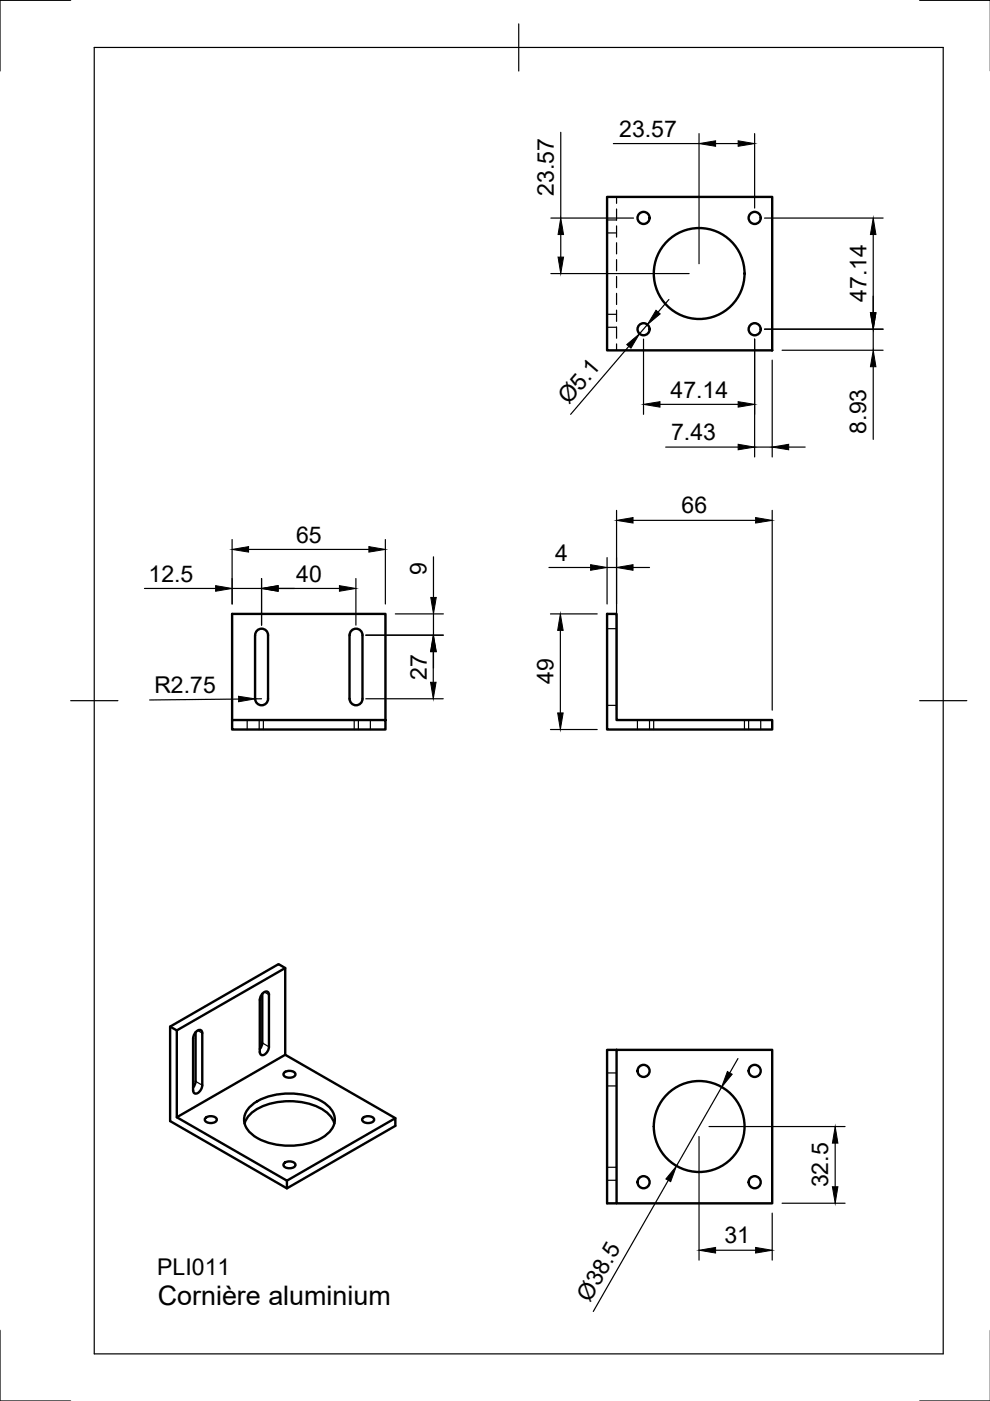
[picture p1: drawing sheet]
<svg xmlns="http://www.w3.org/2000/svg" width="210mm" height="297mm" viewBox="0 0 210 297" stroke-linecap="round" stroke-linejoin="round" font-family="sans-serif">
<!-- layer: Visible -->
<g fill="none" stroke="#000" stroke-width=".51">
<path d="M128.7 41.7h35v32.6h-35zM54.1 134.7v13.5M54.1 134.7a1.37 1.37 0 0 1 1.4-1.4 1.37 1.37 0 0 1 1.3 1.4M56.8 134.7v13.5a1.37 1.37 0 0 1-1.3 1.3 1.37 1.37 0 0 1-1.4-1.3M74.1 134.7v13.5a1.37 1.37 0 0 0 1.4 1.3 1.37 1.37 0 0 0 1.4-1.3v-13.5M74.1 134.7a1.37 1.37 0 0 1 1.4-1.4 1.37 1.37 0 0 1 1.4 1.4M128.7 130.2h2v22.5h33v2h-35zM49.2 152.7h32.5v2h-32.5zM49.2 152.7v-22.5h32.5v22.5M36.1 217.7l1.4 .8 23-13.3v18.4M37.5 218.5v18.4l23-13.3 23.3 13.5M41.5 218.8v10.5l-.2 .6-.4 .7"/>
<path d="M42.9 219v11.1l-.2 .7a1.42 1.42 0 0 1-1.5 1l-.2-.6M42.9 219l-.1-.3a.71 .71 0 0 0-1.2 0l-.5 .7-.1 .8M55.6 210.7v10.4l-.1 .7-.4 .6M55.8 210.6a.71 .71 0 0 1 1.2-.1v11.4l-.2 .8a1.42 1.42 0 0 1-1.4 1l-.3-.6v-11.1l.2-.8zM60.5 205.2l-1.4-.8-23 13.3v20l24.7 14.3 23-13.3v-1.6l-23 13.2-23.3-13.4M40.9 220.2v11M43.5 237.1a1.59 1.59 0 0 1 2.5 .3 1.48 1.48 0 0 1-2.6 0zM51.9 238.2a7.3 7.3 0 0 1 5.8-4.3 14.6 14.6 0 0 1 11.2 1.7 4.9 4.9 0 0 1 2 2.6M52.9 234.8a12.4 12.4 0 0 1 9.7-2.9 10.3 10.3 0 0 1 7.8 3.6 3.7 3.7 0 0 1-1.3 5.2 14.5 14.5 0 0 1-15.5 0 3.7 3.7 0 0 1-.7-5.9zM60.2 227.5a1.59 1.59 0 0 1 2.5 .3 1.48 1.48 0 0 1-2.6 0zM76.9 237.1a1.59 1.59 0 0 1 2.4 .3 1.48 1.48 0 0 1-2.5 0zM130.7 222.6h33v32.5h-33z"/>
<path d="M130.7 222.6h-2v32.5h2M60.2 246.7a1.59 1.59 0 0 1 2.5 .3 1.48 1.48 0 0 1-2.6 0zM60.8 250.3v1.7"/>
<circle cx="136.5" cy="46.2" r="1.28"/>
<circle cx="148.2" cy="58" r="9.6"/>
<circle cx="160" cy="46.2" r="1.28"/>
<circle cx="136.5" cy="69.8" r="1.28"/>
<circle cx="160" cy="69.8" r="1.28"/>
<circle cx="136.5" cy="227.1" r="1.28"/>
<circle cx="148.3" cy="238.8" r="9.6"/>
<circle cx="160" cy="227.1" r="1.28"/>
<circle cx="136.5" cy="250.7" r="1.28"/>
<circle cx="160" cy="250.7" r="1.28"/>
</g>
<!-- layer: Hidden -->
<g fill="none" stroke="#000" stroke-width=".25">
<path d="M128.7 49.4h2M128.7 46.6h2M130.7 41.7v1.4M130.7 44.3v2.4M130.7 47.9v2.4M130.7 51.5v2.3M130.7 55v2.4M130.7 58.6v2.4M128.7 69.4h2M128.7 66.6h2M130.7 62.2v2.4M130.7 65.8v2.3"/>
<path d="M130.7 69.3v2.4M130.7 72.9v1.4M128.7 133.3h2M52.4 152.7v2M54.9 152.7v2M55.8 152.7v2M75.1 152.7v2M76 152.7v2M78.5 152.7v2M128.7 149.5h2M135.1 152.7v2M137.7 152.7v2"/>
<path d="M138.6 152.7v2M157.8 152.7v2M158.7 152.7v2M161.3 152.7v2M128.7 227.5h2M128.7 230.2h2M128.7 247.5h2M128.7 250.2h2"/>
</g>
<!-- layer: Visible Narrow -->
<path d="M41.9 218.5l1 .5M56 210.3l1 .6M41.5 229.3l1.4 .8M55.6 221.1l1.4 .8" fill="none" stroke="#000" stroke-width=".25"/>
<!-- layer: Dimensions -->
<g fill="none" stroke="#000" stroke-width=".25">
<path d="M118.9 28.1v18.1M130 30.4h18.2M148.2 28.3v27.6M151.7 30.4h4.8M160 28.3v15.8M116.8 46.2h17.5M116.8 58h29.3M118.9 49.7v4.8M162.1 46.2h25.1M185.1 49.7v16.6M133.3 73.4l-12.3 14.4M136.4 71.9v15.9"/>
<path d="M137.3 68.8l-1.7 2M141.8 63.5l-2.3 2.7M160 71.9v25M162.1 69.8h25.1M163.7 76.4v20.5M165.8 74.3h21.4M185.1 69.8v4.5M185.1 77.8v15.4M139.9 85.7h16.6M141.1 94.8h15.4M160 94.8h3.7M167.2 94.8h3.5"/>
<path d="M49.2 114.4v13.7M52.7 116.5h25.5M81.7 114.4v13.7M91.9 118.1v8.6M128.7 118.2v9.9M130.7 108.2v42.4M134.2 110.3h26M163.7 108.2v42.4M30.6 124.8h15.1M49.2 124.8h6.3M55.5 122.7v9.9M59 124.8h13"/>
<path d="M75.5 122.7v9.9M77.6 134.7h16.4M83.8 130.2h10.2M91.9 138.2v6.5M91.9 130.2v4.5M91.9 138.2v3.5M116.4 120.3h8.8M116.7 130.2h9.9M118.8 133.7v17.5M128.7 120.3h2M134.2 120.3h3.5M50.6 148.2l-18.9 .2"/>
<path d="M55.5 148.2h-1.4M77.6 148.2h16.4M116.7 154.7h9.9M150.3 238.9h28.9M153 230.5l-9.6 16.7M156.5 224.4l-1.8 3.1M141.7 250.3l-15.9 27.8M148.2 241v26.2M163.7 257.2v10M165.8 255.1h13.4M177.1 242.4v9.2M151.7 265.1h8.5"/>
</g>
<g fill="#000" stroke="#000" stroke-width=".21">
<path d="M148.2 30.4l3.5-.5v1.1zM156.5 29.9l3.5 .5-3.5 .6zM118.3 54.5h1.2l-.6 3.5zM118.9 46.2l.6 3.5h-1.2zM185.1 46.2l.6 3.5h-1.1zM132.9 73.1l2.7-2.3-1.8 3zM139.1 65.8l.9 .8-2.7 2.2zM184.6 66.3h1.1l-.6 3.5zM185.1 74.3l.6 3.5h-1.1zM136.4 85.7l3.5-.5v1.1zM156.5 85.2l3.5 .5-3.5 .6zM156.5 94.2l3.5 .6-3.5 .6z"/>
<path d="M163.7 94.8l3.5-.6v1.2zM49.2 116.5l3.5-.6v1.2zM78.2 115.9l3.5 .6-3.5 .6zM125.2 119.7l3.5 .6-3.5 .6zM130.7 120.3l3.5-.6v1.2zM130.7 110.3l3.5-.6v1.2zM160.2 109.7l3.5 .6-3.5 .6zM45.7 124.2l3.5 .6-3.5 .6zM55.5 124.8l3.5-.6v1.2zM72 124.2l3.5 .6-3.5 .6zM91.9 134.7l.6 3.5h-1.2zM91.3 126.7h1.2l-.6 3.5z"/>
<path d="M118.8 130.2l.6 3.5h-1.2zM50.6 147.6l3.5 .6-3.5 .6zM91.3 144.7h1.2l-.6 3.5zM118.2 151.2h1.2l-.6 3.5zM154.2 227.2l1 .6-2.2 2.7zM143.4 247.2l-1.2 3.3-1-.5zM176.5 251.6h1.2l-.6 3.5zM177.1 238.9l.6 3.5h-1.2zM148.2 265.1l3.5-.6v1.2zM160.2 264.5l3.5 .6-3.5 .6z"/>
</g>
<!-- layer: Border -->
<path d="M15 .1h-15v15M20 10.1h180v276.9h-180zM110 5.1v10M195 .1h15M15 148.6h10M195 148.6h10M0 282.1v14.9h15M195 297h15" fill="none" stroke="#000" stroke-width=".25"/>
<text font-size="5.7" x="33.4" y="276.8">Cornière aluminium</text>
<g font-size="4.9">
<text x="131.3" y="29">23.57</text>
<text x="117.4" y="41.5" transform="rotate(-90 117.4 41.5)">23.57</text>
<text x="183.7" y="64" transform="rotate(-90 183.7 64)">47.14</text>
<text x="120.6" y="85.9" transform="rotate(-50 120.6 85.9)">Ø5.1</text>
<text x="142.2" y="84.3">47.14</text>
<text x="142.3" y="93.3">7.43</text>
<text x="183.7" y="92" transform="rotate(-90 183.7 92)">8.93</text>
<text x="144.5" y="108.9">66</text>
<text x="62.8" y="115">65</text>
<text x="117.7" y="118.9">4</text>
<text x="31.5" y="123.3">12.5</text>
<text x="62.8" y="123.3">40</text>
<text x="90.4" y="122" transform="rotate(-90 90.4 122)">9</text>
<text x="32.7" y="146.9" transform="rotate(-1 32.7 146.9)">R2.75</text>
<text x="90.5" y="144.1" transform="rotate(-90 90.5 144.1)">27</text>
<text x="117.3" y="145.1" transform="rotate(-90 117.3 145.1)">49</text>
<text x="175.6" y="251.7" transform="rotate(-90 175.6 251.7)">32.5</text>
<text x="153.6" y="263.6">31</text>
<text x="33.3" y="270.3">PLI011</text>
<text x="125.1" y="276.2" transform="rotate(-60 125.1 276.2)">Ø38.5</text>
</g>
</svg>
